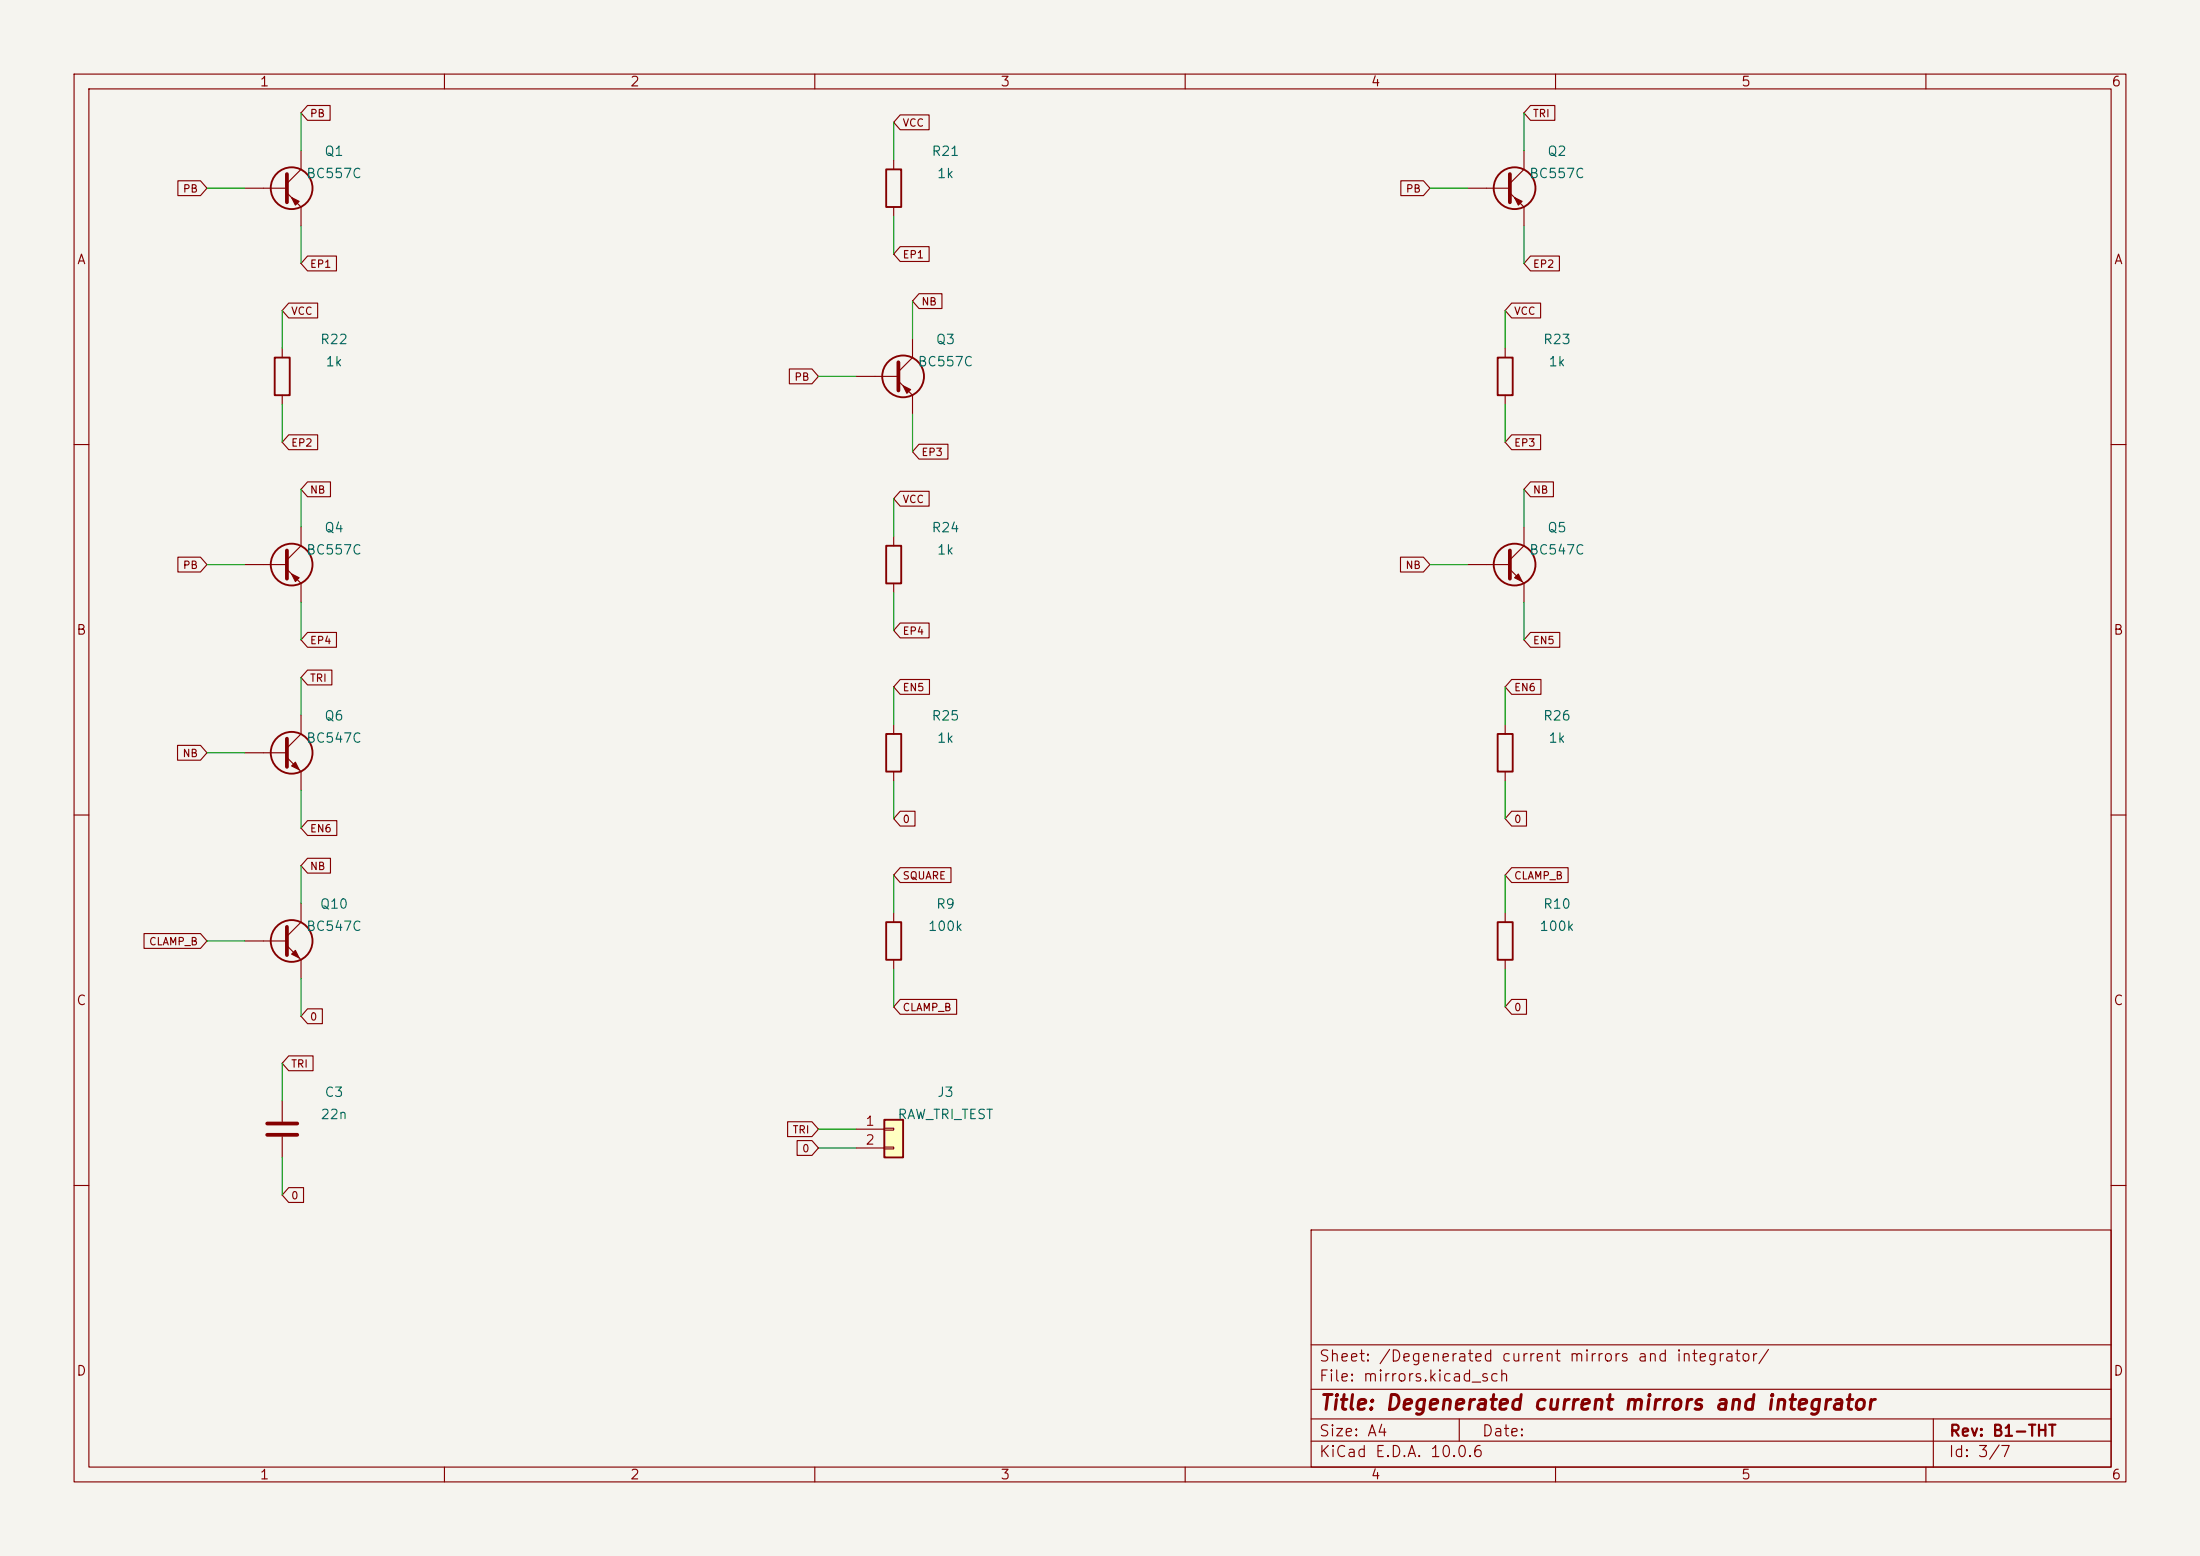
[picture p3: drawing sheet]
<svg xmlns="http://www.w3.org/2000/svg" width="297mm" height="210mm" viewBox="0 0 297 210" stroke-linecap="round" stroke-linejoin="round" font-family="sans-serif">
<path d="M0 0h297v210h-297z" fill="#f5f4ef" stroke="#f5f4ef" stroke-width=".14"/>
<g fill="none" stroke="#840000" stroke-width=".15">
<path d="M10 10h277v190h-277zM12 12h273v186h-273zM60 10v2M110 10v2M160 10v2M210 10v2M260 10v2M33 25.4h5.7M38.7 26l1.9 1.9v2.6M40.6 20.3v2.6l-1.9 1.9M198.1 25.4h5.7M203.8 26l1.9 1.9v2.6"/>
<path d="M205.7 20.3v2.6l-1.9 1.9M203.2 47v1.3M203.2 53.3v1.3M10 60h2M33 76.2h5.7M38.7 76.8l1.9 1.9v2.6M40.6 71.1v2.6l-1.9 1.9M120.6 72.4v1.3M120.6 78.7v1.3M198.1 76.2h5.7M203.8 76.8l1.9 1.9v2.6M205.7 71.1v2.6l-1.9 1.9"/>
<path d="M285 60h2M40.6 96.5v2.6l-1.9 1.9M203.2 97.8v1.3M10 110h2M33 101.6h5.7M38.7 102.2l1.9 1.9v2.6M203.2 104.1v1.3M285 110h2M33 127h5.7M38.7 127.6l1.9 1.9v2.6M40.6 121.9v2.6l-1.9 1.9M203.2 123.2v1.3"/>
<path d="M203.2 129.5v1.3M38.1 148.6v2.8M38.1 153.4v2.8M10 160h2M177 166h108v32h-108zM285 160h2M60 198v2M110 198v2M160 198v2M177 194.5h108M177 191.5h108M177 187.5h108"/>
<path d="M177 181.5h108M197 191.5v3M210 198v2M260 198v2M261 191.5v6.5"/>
</g>
<path d="M38.7 23.5v3.8M203.8 23.5v3.8M38.7 74.3v3.8M203.8 74.3v3.8M38.7 99.7v3.8M38.7 125.1v3.8M36.1 151.6h4M36.1 153.2h4" fill="none" stroke="#840000" stroke-width=".51"/>
<g fill="none" stroke="#840000" stroke-width=".25">
<path d="M202.2 48.3h2v5h-2zM119.6 73.7h2.1v5h-2.1zM202.2 99.1h2v5h-2zM202.2 124.5h2v5h-2z"/>
<circle cx="39.4" cy="25.4" r="2.82"/>
<circle cx="204.5" cy="25.4" r="2.82"/>
<circle cx="39.4" cy="76.2" r="2.82"/>
<circle cx="204.5" cy="76.2" r="2.82"/>
<circle cx="39.4" cy="101.6" r="2.82"/>
<circle cx="39.4" cy="127" r="2.82"/>
</g>
<g fill="#840000" stroke="#840000" stroke-width=".15">
<path d="M204.5 26.7l1 .5-.5 .5z"/>
<path d="M39.4 103.4l.5-.5 .5 1z"/>
<path d="M39.4 26.7l1 .5-.5 .5z"/>
<path d="M39.9 128.3l.5 1-1-.5z"/>
<path d="M204.5 78l.5-.5 .5 1z"/>
<path d="M39.4 77.5l1 .5-.5 .5z"/>
</g>
<path d="M119.4 151.1h2.5v5.1h-2.5z" fill="#ffffc2"/>
<g fill="none" stroke="#840000" stroke-width=".25">
<path d="M119.6 22.9h2.1v5h-2.1zM37.1 48.3h2v5h-2zM119.6 99.1h2.1v5h-2.1zM119.6 124.5h2.1v5h-2.1zM119.4 151.1h2.5v5.1h-2.5z"/>
<circle cx="121.9" cy="50.8" r="2.82"/>
</g>
<g fill="none" stroke="#840000" stroke-width=".15">
<path d="M41.5 14.2h3.1v2h-3.1l-.9-1zM121.5 15.5h3.9v2h-3.9l-.9-1zM206.6 14.2h3.3v2h-3.3l-.9-1zM24 24.4h3.1l.8 1-.8 1h-3.1zM41.5 34.6h3.9v2h-3.9l-.9-1zM120.6 21.6v1.3M120.6 27.9v1.3M121.5 33.3h3.9v2h-3.9l-.9-1zM124.1 39.6h3.1v2h-3.1l-.9-1zM189.1 24.4h3.1l.8 1-.8 1h-3.1zM206.6 34.6h3.9v2h-3.9l-.9-1zM38.1 47v1.3"/>
<path d="M38.1 53.3v1.3M39 58.7h3.9v2h-3.9l-.9-1zM39 40.9h3.9v2h-3.9l-.9-1zM106.6 49.8h3l.9 1-.9 1h-3zM115.6 50.8h5.7M121.3 51.4l1.9 1.9v2.6M123.2 45.7v2.6l-1.9 1.9M124.1 60h3.9v2h-3.9l-.9-1zM204.1 58.7h3.9v2h-3.9l-.9-1zM204.1 40.9h3.9v2h-3.9l-.9-1zM24 75.2h3.1l.8 1-.8 1h-3.1zM41.5 65h3.1v2h-3.1l-.9-1z"/>
<path d="M121.5 66.3h3.9v2h-3.9l-.9-1zM189.1 75.2h3.1l.8 1-.8 1h-3.1zM206.6 65h3.1v2h-3.1l-.9-1zM41.5 85.4h3.9v2h-3.9l-.9-1zM41.5 90.4h3.3v2h-3.3l-.9-1zM120.6 97.8v1.3M121.5 84.1h3.9v2h-3.9l-.9-1zM121.5 91.7h4v2h-4l-.9-1zM204.1 91.7h3.9v2h-3.9l-.9-1zM206.6 85.4h4v2h-4l-.9-1zM24 100.6h3.1l.8 1-.8 1h-3.1zM41.5 110.8h4v2h-4l-.9-1z"/>
<path d="M41.5 115.8h3.1v2h-3.1l-.9-1zM120.6 104.1v1.3M121.5 109.5h2v2h-2l-.9-1zM121.5 117.1h6.9v2h-6.9l-.9-1zM204.1 117.1h7.6v2h-7.6l-.9-1zM204.1 109.5h2v2h-2l-.9-1zM19.4 126h7.7l.8 1-.8 1h-7.7zM41.5 136.2h2v2h-2l-.9-1zM120.6 123.2v1.3M120.6 129.5v1.3M121.5 134.9h7.6v2h-7.6l-.9-1zM204.1 134.9h2v2h-2l-.9-1z"/>
<path d="M39 142.5h3.3v2h-3.3l-.9-1zM106.3 151.4h3.3l.9 1-.9 1h-3.3zM107.6 153.9h2l.9 1-.9 1h-2zM115.6 152.4h3.8M115.6 154.9h3.8M119.4 152.3h1.2v.2h-1.2zM119.4 154.8h1.2v.3h-1.2zM39 160.3h2v2h-2l-.9-1z"/>
</g>
<path d="M121.3 48.9v3.8" fill="none" stroke="#840000" stroke-width=".51"/>
<path d="M121.9 52.1l1 .5-.5 .5z" fill="#840000" stroke="#840000" stroke-width=".15"/>
<g fill="none" stroke="#009600" stroke-width=".15">
<path d="M40.6 15.2v5.1M120.6 16.5v5.1M205.7 15.2v5.1M27.9 25.4h5.1M40.6 30.5v5.1M120.6 29.2v5.1M193 25.4h5.1M205.7 30.5v5.1M38.1 41.9v5.1M38.1 54.6v5.1M110.5 50.8h5.1M123.2 40.6v5.1"/>
<path d="M123.2 55.9v5.1M203.2 41.9v5.1M203.2 54.6v5.1M27.9 76.2h5.1M40.6 66v5.1M120.6 67.3v5.1M193 76.2h5.1M205.7 66v5.1M40.6 81.3v5.1M40.6 91.4v5.1M120.6 80v5.1M120.6 92.7v5.1"/>
<path d="M203.2 92.7v5.1M205.7 81.3v5.1M27.9 101.6h5.1M40.6 106.7v5.1M40.6 116.8v5.1M120.6 105.4v5.1M120.6 118.1v5.1M203.2 105.4v5.1M203.2 118.1v5.1M27.9 127h5.1M40.6 132.1v5.1M120.6 130.8v5.1"/>
<path d="M203.2 130.8v5.1M38.1 143.5v5.1M38.1 156.2v5.1M110.5 152.4h5.1M110.5 154.9h5.1"/>
</g>
<text font-size="2" fill="#840000" x="178" y="190.8">Title: Degenerated current mirrors and integrator</text>
<g font-size="1.5" fill="#840000">
<text x="178" y="184.1">Sheet: /Degenerated current mirrors and integrator/</text>
<text x="178" y="186.8">File: mirrors.kicad_sch</text>
<text x="178" y="197">KiCad E.D.A. 10.0.6</text>
<text x="178" y="194.2">Size: A4</text>
<text x="200" y="194.2">Date:</text>
<text x="263" y="197">Id: 3/7</text>
<text x="263" y="194.2">Rev: B1-THT</text>
</g>
<g font-size="1.3" fill="#840000">
<text x="35" y="12">1</text>
<text x="85" y="12">2</text>
<text x="135" y="12">3</text>
<text x="185" y="12">4</text>
<text x="235" y="12">5</text>
<text x="285" y="12">6</text>
<text x="10.3" y="36">A</text>
<text x="285.3" y="36">A</text>
<text x="10.2" y="86">B</text>
<text x="285.2" y="86">B</text>
<text x="10.2" y="136">C</text>
<text x="285.2" y="136">C</text>
<text x="10.2" y="186">D</text>
<text x="285.2" y="186">D</text>
<text x="35" y="200">1</text>
<text x="85" y="200">2</text>
<text x="135" y="200">3</text>
<text x="185" y="200">4</text>
<text x="235" y="200">5</text>
<text x="285" y="200">6</text>
</g>
<g font-size="1.3" fill="#006464">
<text x="43.7" y="21.4">Q1</text>
<text x="125.7" y="21.4">R21</text>
<text x="208.8" y="21.4">Q2</text>
<text x="41.3" y="24.4">BC557C</text>
<text x="126.4" y="24.4">1k</text>
<text x="206.4" y="24.4">BC557C</text>
<text x="43.1" y="46.8">R22</text>
<text x="126.3" y="46.8">Q3</text>
<text x="208.2" y="46.8">R23</text>
<text x="43.9" y="49.8">1k</text>
<text x="123.8" y="49.8">BC557C</text>
<text x="209" y="49.8">1k</text>
<text x="41.3" y="75.2">BC557C</text>
<text x="43.7" y="72.2">Q4</text>
<text x="125.7" y="72.2">R24</text>
<text x="126.4" y="75.2">1k</text>
<text x="206.4" y="75.2">BC547C</text>
<text x="208.8" y="72.2">Q5</text>
<text x="41.3" y="100.6">BC547C</text>
<text x="43.7" y="97.6">Q6</text>
<text x="125.7" y="97.6">R25</text>
<text x="126.4" y="100.6">1k</text>
<text x="208.2" y="97.6">R26</text>
<text x="209" y="100.6">1k</text>
<text x="41.3" y="126">BC547C</text>
<text x="43.1" y="123">Q10</text>
<text x="125.2" y="126">100k</text>
<text x="126.3" y="123">R9</text>
<text x="207.7" y="126">100k</text>
<text x="208.2" y="123">R10</text>
<text x="43.7" y="148.4">C3</text>
<text x="126.4" y="148.4">J3</text>
<text x="43.2" y="151.4">22n</text>
<text x="121.1" y="151.4">RAW_TRI_TEST</text>
</g>
<g font-size="1.3" fill="#a90000">
<text x="116.7" y="152.3">1</text>
<text x="116.7" y="154.8">2</text>
</g>
<g font-size="1" fill="#840000">
<text x="41.8" y="16.1">PB</text>
<text x="121.8" y="17.3">VCC</text>
<text x="206.9" y="16.1">TRI</text>
<text x="24.6" y="26.2">PB</text>
<text x="189.7" y="26.2">PB</text>
<text x="121.8" y="35.1">EP1</text>
<text x="41.8" y="36.4">EP1</text>
<text x="124.3" y="41.5">NB</text>
<text x="206.9" y="36.4">EP2</text>
<text x="39.2" y="42.7">VCC</text>
<text x="204.3" y="42.7">VCC</text>
<text x="107.2" y="51.6">PB</text>
<text x="39.2" y="60.5">EP2</text>
<text x="124.3" y="61.8">EP3</text>
<text x="204.3" y="60.5">EP3</text>
<text x="41.8" y="66.9">NB</text>
<text x="121.8" y="68.1">VCC</text>
<text x="206.9" y="66.9">NB</text>
<text x="24.6" y="77">PB</text>
<text x="189.7" y="77">NB</text>
<text x="41.8" y="87.2">EP4</text>
<text x="121.8" y="85.9">EP4</text>
<text x="206.9" y="87.2">EN5</text>
<text x="41.8" y="92.3">TRI</text>
<text x="121.8" y="93.5">EN5</text>
<text x="204.3" y="93.5">EN6</text>
<text x="24.6" y="102.4">NB</text>
<text x="41.8" y="112.6">EN6</text>
<text x="121.8" y="111.3">0</text>
<text x="204.3" y="111.3">0</text>
<text x="41.8" y="117.7">NB</text>
<text x="121.8" y="118.9">SQUARE</text>
<text x="204.3" y="118.9">CLAMP_B</text>
<text x="20" y="127.8">CLAMP_B</text>
<text x="41.8" y="138">0</text>
<text x="121.8" y="136.7">CLAMP_B</text>
<text x="204.3" y="136.7">0</text>
<text x="39.2" y="144.3">TRI</text>
<text x="106.9" y="153.2">TRI</text>
<text x="108.2" y="155.8">0</text>
<text x="39.2" y="162.1">0</text>
</g>
</svg>
